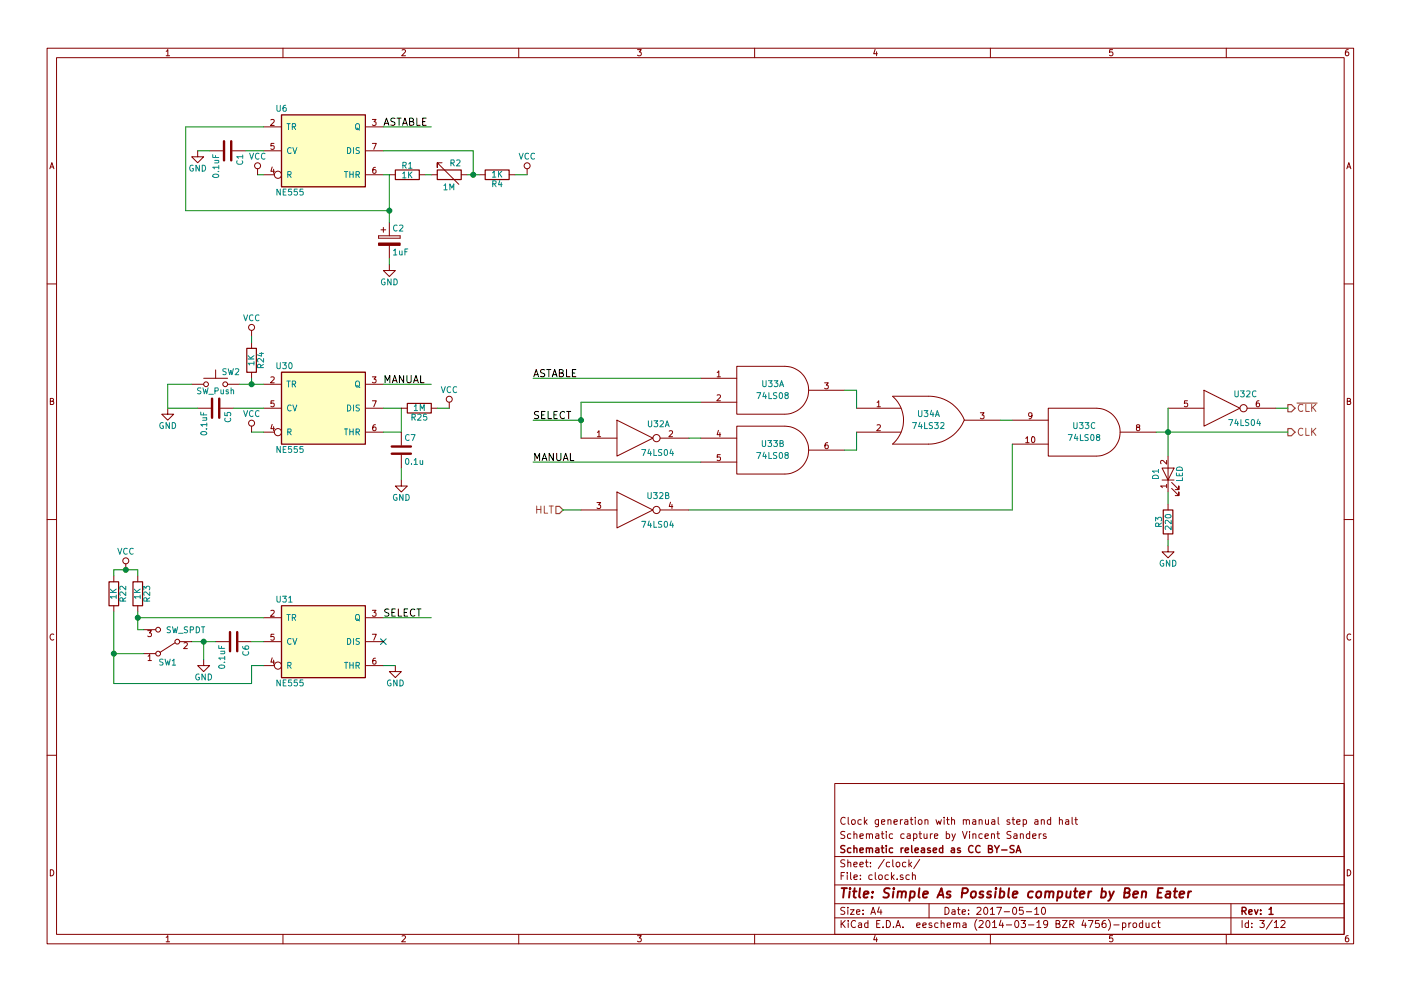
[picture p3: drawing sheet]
EESchema Schematic File Version 2
LIBS:power
LIBS:device
LIBS:transistors
LIBS:conn
LIBS:linear
LIBS:regul
LIBS:74xx
LIBS:cmos4000
LIBS:adc-dac
LIBS:memory
LIBS:xilinx
LIBS:microcontrollers
LIBS:dsp
LIBS:microchip
LIBS:analog_switches
LIBS:motorola
LIBS:texas
LIBS:intel
LIBS:audio
LIBS:interface
LIBS:digital-audio
LIBS:philips
LIBS:display
LIBS:cypress
LIBS:siliconi
LIBS:opto
LIBS:atmel
LIBS:contrib
LIBS:valves
LIBS:switches
LIBS:74xxx
LIBS:28c16
LIBS:sap-be-cache
EELAYER 24 0
EELAYER END
$Descr A4 11693 8268
encoding utf-8
Sheet 3 12
Title "Simple As Possible computer by Ben Eater"
Date "2017-05-10"
Rev "1"
Comp "Schematic released as CC BY-SA"
Comment1 "Schematic capture by Vincent Sanders"
Comment2 "Clock generation with manual step and halt"
Comment3 ""
Comment4 ""
$EndDescr
$Comp
L NE555 U6
U 1 1
P 2700 1250
F 0 "U6" H 2300 1600 50  0000 L CNN
F 1 "NE555" H 2300 900 50  0000 L CNN
F 2 "Housings_DIP:DIP-8_W7.62mm_LongPads" H 2700 1250 50  0001 C CNN
F 3 "" H 2700 1250 50  0000 C CNN
	1    2700 1250
	1    0    0    -1  
$EndComp
$Comp
L R_Variable R2
U 1 1
P 3750 1450
F 0 "R2" V 3850 1350 50  0000 L CNN
F 1 "1M" V 3650 1400 50  0000 L CNN
F 2 "Potentiometers:Potentiometer_Alps-RK16-single" V 3680 1450 50  0001 C CNN
F 3 "" H 3750 1450 50  0000 C CNN
	1    3750 1450
	0    -1   -1   0   
$EndComp
$Comp
L R R1
U 1 1
P 3400 1450
F 0 "R1" V 3480 1450 50  0000 C CNN
F 1 "1K" V 3400 1450 50  0000 C CNN
F 2 "Resistors_THT:Resistor_Horizontal_RM7mm" V 3330 1450 50  0001 C CNN
F 3 "" H 3400 1450 50  0000 C CNN
	1    3400 1450
	0    -1   -1   0   
$EndComp
$Comp
L GND #PWR012
U 1 1
P 3250 2200
F 0 "#PWR012" H 3250 1950 50  0001 C CNN
F 1 "GND" H 3250 2050 50  0000 C CNN
F 2 "" H 3250 2200 50  0000 C CNN
F 3 "" H 3250 2200 50  0000 C CNN
	1    3250 2200
	1    0    0    -1  
$EndComp
$Comp
L CP C2
U 1 1
P 3250 2000
F 0 "C2" H 3275 2100 50  0000 L CNN
F 1 "1uF" H 3275 1900 50  0000 L CNN
F 2 "Capacitors_THT:C_Radial_D5_L11_P2" H 3288 1850 50  0001 C CNN
F 3 "" H 3250 2000 50  0000 C CNN
	1    3250 2000
	1    0    0    -1  
$EndComp
$Comp
L VCC #PWR013
U 1 1
P 4400 1450
F 0 "#PWR013" H 4400 1300 50  0001 C CNN
F 1 "VCC" H 4400 1600 50  0000 C CNN
F 2 "" H 4400 1450 50  0000 C CNN
F 3 "" H 4400 1450 50  0000 C CNN
	1    4400 1450
	1    0    0    -1  
$EndComp
$Comp
L R R4
U 1 1
P 4150 1450
F 0 "R4" V 4230 1450 50  0000 C CNN
F 1 "1K" V 4150 1450 50  0000 C CNN
F 2 "Resistors_THT:Resistor_Horizontal_RM7mm" V 4080 1450 50  0001 C CNN
F 3 "" H 4150 1450 50  0000 C CNN
	1    4150 1450
	0    1    1    0   
$EndComp
Wire Wire Line
	3200 1450 3250 1450
Wire Wire Line
	1550 1750 3250 1750
Wire Wire Line
	3250 1450 3250 1850
Wire Wire Line
	3200 1250 3950 1250
Wire Wire Line
	3550 1450 3600 1450
Wire Wire Line
	3900 1450 4000 1450
Wire Wire Line
	3950 1250 3950 1450
Wire Wire Line
	4300 1450 4400 1450
$Comp
L LED D1
U 1 1
P 9750 3950
F 0 "D1" H 9750 4050 50  0000 C CNN
F 1 "LED" H 9750 3850 50  0000 C CNN
F 2 "LEDs:LED-5MM" H 9750 3950 50  0001 C CNN
F 3 "" H 9750 3950 50  0000 C CNN
	1    9750 3950
	0    -1   -1   0   
$EndComp
$Comp
L R R3
U 1 1
P 9750 4350
F 0 "R3" V 9830 4350 50  0000 C CNN
F 1 "220" V 9750 4350 50  0000 C CNN
F 2 "Resistors_THT:Resistor_Horizontal_RM7mm" V 9680 4350 50  0001 C CNN
F 3 "" H 9750 4350 50  0000 C CNN
	1    9750 4350
	-1   0    0    1   
$EndComp
Wire Wire Line
	3200 1050 3600 1050
Wire Wire Line
	9750 4100 9750 4200
$Comp
L GND #PWR014
U 1 1
P 9750 4550
F 0 "#PWR014" H 9750 4300 50  0001 C CNN
F 1 "GND" H 9750 4400 50  0000 C CNN
F 2 "" H 9750 4550 50  0000 C CNN
F 3 "" H 9750 4550 50  0000 C CNN
	1    9750 4550
	1    0    0    -1  
$EndComp
Wire Wire Line
	9750 4500 9750 4550
Wire Wire Line
	1550 1050 2200 1050
Connection ~ 3250 1750
Wire Wire Line
	3250 2200 3250 2150
$Comp
L GND #PWR015
U 1 1
P 1650 1250
F 0 "#PWR015" H 1650 1000 50  0001 C CNN
F 1 "GND" H 1650 1100 50  0000 C CNN
F 2 "" H 1650 1250 50  0000 C CNN
F 3 "" H 1650 1250 50  0000 C CNN
	1    1650 1250
	1    0    0    -1  
$EndComp
$Comp
L C C1
U 1 1
P 1900 1250
F 0 "C1" H 1925 1350 50  0000 L CNN
F 1 "0.1uF" H 1925 1150 50  0000 L CNN
F 2 "Capacitors_THT:C_Disc_D6_P5" H 1938 1100 50  0001 C CNN
F 3 "" H 1900 1250 50  0000 C CNN
	1    1900 1250
	0    1    1    0   
$EndComp
Wire Wire Line
	2050 1250 2200 1250
Wire Wire Line
	1750 1250 1650 1250
$Comp
L VCC #PWR016
U 1 1
P 2150 1450
F 0 "#PWR016" H 2150 1300 50  0001 C CNN
F 1 "VCC" H 2150 1600 50  0000 C CNN
F 2 "" H 2150 1450 50  0000 C CNN
F 3 "" H 2150 1450 50  0000 C CNN
	1    2150 1450
	1    0    0    -1  
$EndComp
Wire Wire Line
	1550 1050 1550 1750
Text HLabel 10750 3600 2    60   Output ~ 0
CLK
Text HLabel 4700 4250 0    60   Input ~ 0
HLT
Text HLabel 10750 3400 2    60   Output ~ 0
~CLK
$Comp
L NE555 U30
U 1 1
P 2700 3400
F 0 "U30" H 2300 3750 50  0000 L CNN
F 1 "NE555" H 2300 3050 50  0000 L CNN
F 2 "Housings_DIP:DIP-8_W7.62mm_LongPads" H 2700 3400 50  0001 C CNN
F 3 "" H 2700 3400 50  0000 C CNN
	1    2700 3400
	1    0    0    -1  
$EndComp
$Comp
L NE555 U31
U 1 1
P 2700 5350
F 0 "U31" H 2300 5700 50  0000 L CNN
F 1 "NE555" H 2300 5000 50  0000 L CNN
F 2 "Housings_DIP:DIP-8_W7.62mm_LongPads" H 2700 5350 50  0001 C CNN
F 3 "" H 2700 5350 50  0000 C CNN
	1    2700 5350
	1    0    0    -1  
$EndComp
$Comp
L SW_Push SW2
U 1 1
P 1800 3200
F 0 "SW2" H 1850 3300 50  0000 L CNN
F 1 "SW_Push" H 1800 3140 50  0000 C CNN
F 2 "Buttons_Switches_THT:SW_PUSH_6mm_h9.5mm" H 1800 3400 50  0001 C CNN
F 3 "" H 1800 3400 50  0000 C CNN
	1    1800 3200
	1    0    0    -1  
$EndComp
$Comp
L SW_SPDT SW1
U 1 1
P 1400 5350
F 0 "SW1" H 1400 5520 50  0000 C CNN
F 1 "SW_SPDT" H 1250 5250 50  0000 C CNN
F 2 "Buttons_Switches_THT:SW_Micro_SPST" H 1400 5350 50  0001 C CNN
F 3 "" H 1400 5350 50  0000 C CNN
	1    1400 5350
	-1   0    0    1   
$EndComp
$Comp
L GND #PWR017
U 1 1
P 1400 3400
F 0 "#PWR017" H 1400 3150 50  0001 C CNN
F 1 "GND" H 1400 3250 50  0000 C CNN
F 2 "" H 1400 3400 50  0000 C CNN
F 3 "" H 1400 3400 50  0000 C CNN
	1    1400 3400
	1    0    0    -1  
$EndComp
$Comp
L R R24
U 1 1
P 2100 3000
F 0 "R24" V 2180 3000 50  0000 C CNN
F 1 "1K" V 2100 3000 50  0000 C CNN
F 2 "Resistors_THT:Resistor_Horizontal_RM7mm" V 2030 3000 50  0001 C CNN
F 3 "" H 2100 3000 50  0000 C CNN
	1    2100 3000
	1    0    0    -1  
$EndComp
$Comp
L VCC #PWR018
U 1 1
P 2100 2800
F 0 "#PWR018" H 2100 2650 50  0001 C CNN
F 1 "VCC" H 2100 2950 50  0000 C CNN
F 2 "" H 2100 2800 50  0000 C CNN
F 3 "" H 2100 2800 50  0000 C CNN
	1    2100 2800
	1    0    0    -1  
$EndComp
Connection ~ 2100 3200
Wire Wire Line
	1600 3200 1400 3200
Wire Wire Line
	3200 3600 3350 3600
Wire Wire Line
	3350 3600 3350 3400
Wire Wire Line
	3350 3400 3200 3400
$Comp
L R R25
U 1 1
P 3500 3400
F 0 "R25" V 3580 3400 50  0000 C CNN
F 1 "1M" V 3500 3400 50  0000 C CNN
F 2 "Resistors_THT:Resistor_Horizontal_RM7mm" V 3430 3400 50  0001 C CNN
F 3 "" H 3500 3400 50  0000 C CNN
	1    3500 3400
	0    1    1    0   
$EndComp
$Comp
L C C7
U 1 1
P 3350 3750
F 0 "C7" H 3375 3850 50  0000 L CNN
F 1 "0.1u" H 3375 3650 50  0000 L CNN
F 2 "Capacitors_THT:C_Disc_D6_P5" H 3388 3600 50  0001 C CNN
F 3 "" H 3350 3750 50  0000 C CNN
	1    3350 3750
	1    0    0    -1  
$EndComp
$Comp
L GND #PWR019
U 1 1
P 3350 4000
F 0 "#PWR019" H 3350 3750 50  0001 C CNN
F 1 "GND" H 3350 3850 50  0000 C CNN
F 2 "" H 3350 4000 50  0000 C CNN
F 3 "" H 3350 4000 50  0000 C CNN
	1    3350 4000
	1    0    0    -1  
$EndComp
Wire Wire Line
	3350 4000 3350 3900
Wire Wire Line
	2100 3150 2100 3200
Wire Wire Line
	2100 2800 2100 2850
$Comp
L C C5
U 1 1
P 1800 3400
F 0 "C5" H 1825 3500 50  0000 L CNN
F 1 "0.1uF" H 1825 3300 50  0000 L CNN
F 2 "Capacitors_THT:C_Disc_D6_P5" H 1838 3250 50  0001 C CNN
F 3 "" H 1800 3400 50  0000 C CNN
	1    1800 3400
	0    1    1    0   
$EndComp
Wire Wire Line
	1650 3400 1400 3400
Wire Wire Line
	1400 3400 1400 3200
Wire Wire Line
	2000 3200 2200 3200
Wire Wire Line
	2200 3400 1950 3400
$Comp
L VCC #PWR020
U 1 1
P 2100 3600
F 0 "#PWR020" H 2100 3450 50  0001 C CNN
F 1 "VCC" H 2100 3750 50  0000 C CNN
F 2 "" H 2100 3600 50  0000 C CNN
F 3 "" H 2100 3600 50  0000 C CNN
	1    2100 3600
	1    0    0    -1  
$EndComp
Wire Wire Line
	2200 3600 2100 3600
Wire Wire Line
	2200 1450 2150 1450
$Comp
L VCC #PWR021
U 1 1
P 3750 3400
F 0 "#PWR021" H 3750 3250 50  0001 C CNN
F 1 "VCC" H 3750 3550 50  0000 C CNN
F 2 "" H 3750 3400 50  0000 C CNN
F 3 "" H 3750 3400 50  0000 C CNN
	1    3750 3400
	1    0    0    -1  
$EndComp
Wire Wire Line
	3650 3400 3750 3400
$Comp
L GND #PWR022
U 1 1
P 3300 5550
F 0 "#PWR022" H 3300 5300 50  0001 C CNN
F 1 "GND" H 3300 5400 50  0000 C CNN
F 2 "" H 3300 5550 50  0000 C CNN
F 3 "" H 3300 5550 50  0000 C CNN
	1    3300 5550
	1    0    0    -1  
$EndComp
Wire Wire Line
	3200 5550 3300 5550
$Comp
L R R23
U 1 1
P 1150 4950
F 0 "R23" V 1230 4950 50  0000 C CNN
F 1 "1K" V 1150 4950 50  0000 C CNN
F 2 "Resistors_THT:Resistor_Horizontal_RM7mm" V 1080 4950 50  0001 C CNN
F 3 "" H 1150 4950 50  0000 C CNN
	1    1150 4950
	1    0    0    -1  
$EndComp
$Comp
L R R22
U 1 1
P 950 4950
F 0 "R22" V 1030 4950 50  0000 C CNN
F 1 "1K" V 950 4950 50  0000 C CNN
F 2 "Resistors_THT:Resistor_Horizontal_RM7mm" V 880 4950 50  0001 C CNN
F 3 "" H 950 4950 50  0000 C CNN
	1    950  4950
	1    0    0    -1  
$EndComp
$Comp
L VCC #PWR023
U 1 1
P 1050 4750
F 0 "#PWR023" H 1050 4600 50  0001 C CNN
F 1 "VCC" H 1050 4900 50  0000 C CNN
F 2 "" H 1050 4750 50  0000 C CNN
F 3 "" H 1050 4750 50  0000 C CNN
	1    1050 4750
	1    0    0    -1  
$EndComp
$Comp
L GND #PWR024
U 1 1
P 1700 5500
F 0 "#PWR024" H 1700 5250 50  0001 C CNN
F 1 "GND" H 1700 5350 50  0000 C CNN
F 2 "" H 1700 5500 50  0000 C CNN
F 3 "" H 1700 5500 50  0000 C CNN
	1    1700 5500
	1    0    0    -1  
$EndComp
$Comp
L C C6
U 1 1
P 1950 5350
F 0 "C6" H 1975 5450 50  0000 L CNN
F 1 "0.1uF" H 1975 5250 50  0000 L CNN
F 2 "Capacitors_THT:C_Disc_D6_P5" H 1988 5200 50  0001 C CNN
F 3 "" H 1950 5350 50  0000 C CNN
	1    1950 5350
	0    1    1    0   
$EndComp
Wire Wire Line
	2200 5350 2100 5350
Wire Wire Line
	1600 5350 1800 5350
Wire Wire Line
	950  5450 1200 5450
Connection ~ 1700 5350
Wire Wire Line
	950  5100 950  5700
Wire Wire Line
	1700 5350 1700 5500
Wire Wire Line
	3200 3200 3600 3200
Wire Wire Line
	3200 5150 3600 5150
Text Label 3200 3200 0    60   ~ 0
MANUAL
Text Label 3200 5150 0    60   ~ 0
SELECT
Connection ~ 3950 1450
Text Label 3200 1050 0    60   ~ 0
ASTABLE
$Comp
L 74LS04 U32
U 1 1
P 5300 3650
F 0 "U32" H 5495 3765 50  0000 C CNN
F 1 "74LS04" H 5490 3525 50  0000 C CNN
F 2 "Housings_DIP:DIP-14_W7.62mm_LongPads" H 5300 3650 50  0001 C CNN
F 3 "" H 5300 3650 50  0000 C CNN
	1    5300 3650
	1    0    0    -1  
$EndComp
$Comp
L 74LS04 U32
U 3 1
P 10200 3400
F 0 "U32" H 10395 3515 50  0000 C CNN
F 1 "74LS04" H 10390 3275 50  0000 C CNN
F 2 "Housings_DIP:DIP-14_W7.62mm_LongPads" H 10200 3400 50  0001 C CNN
F 3 "" H 10200 3400 50  0000 C CNN
	3    10200 3400
	1    0    0    -1  
$EndComp
$Comp
L 74LS04 U32
U 2 1
P 5300 4250
F 0 "U32" H 5495 4365 50  0000 C CNN
F 1 "74LS04" H 5490 4125 50  0000 C CNN
F 2 "Housings_DIP:DIP-14_W7.62mm_LongPads" H 5300 4250 50  0001 C CNN
F 3 "" H 5300 4250 50  0000 C CNN
	2    5300 4250
	1    0    0    -1  
$EndComp
$Comp
L 74LS08 U33
U 3 1
P 9050 3600
F 0 "U33" H 9050 3650 50  0000 C CNN
F 1 "74LS08" H 9050 3550 50  0000 C CNN
F 2 "Housings_DIP:DIP-14_W7.62mm_LongPads" H 9050 3600 50  0001 C CNN
F 3 "" H 9050 3600 50  0000 C CNN
	3    9050 3600
	1    0    0    -1  
$EndComp
$Comp
L 74LS08 U33
U 1 1
P 6450 3250
F 0 "U33" H 6450 3300 50  0000 C CNN
F 1 "74LS08" H 6450 3200 50  0000 C CNN
F 2 "Housings_DIP:DIP-14_W7.62mm_LongPads" H 6450 3250 50  0001 C CNN
F 3 "" H 6450 3250 50  0000 C CNN
	1    6450 3250
	1    0    0    -1  
$EndComp
$Comp
L 74LS08 U33
U 2 1
P 6450 3750
F 0 "U33" H 6450 3800 50  0000 C CNN
F 1 "74LS08" H 6450 3700 50  0000 C CNN
F 2 "Housings_DIP:DIP-14_W7.62mm_LongPads" H 6450 3750 50  0001 C CNN
F 3 "" H 6450 3750 50  0000 C CNN
	2    6450 3750
	1    0    0    -1  
$EndComp
$Comp
L 74LS32 U34
U 1 1
P 7750 3500
F 0 "U34" H 7750 3550 50  0000 C CNN
F 1 "74LS32" H 7750 3450 50  0000 C CNN
F 2 "Housings_DIP:DIP-14_W7.62mm_LongPads" H 7750 3500 50  0001 C CNN
F 3 "" H 7750 3500 50  0000 C CNN
	1    7750 3500
	1    0    0    -1  
$EndComp
Wire Wire Line
	10750 3400 10650 3400
Wire Wire Line
	9650 3600 10750 3600
Wire Wire Line
	9750 3400 9750 3800
Connection ~ 9750 3600
Wire Wire Line
	8450 3500 8350 3500
Wire Wire Line
	7150 3400 7150 3250
Wire Wire Line
	7150 3250 7050 3250
Wire Wire Line
	7150 3600 7150 3750
Wire Wire Line
	7150 3750 7050 3750
Wire Wire Line
	5850 3650 5750 3650
Wire Wire Line
	5750 4250 8450 4250
Wire Wire Line
	8450 4250 8450 3700
Wire Wire Line
	4700 4250 4850 4250
Wire Wire Line
	5850 3350 4850 3350
Wire Wire Line
	4850 3350 4850 3650
Wire Wire Line
	4450 3500 4850 3500
Connection ~ 4850 3500
Wire Wire Line
	4450 3150 5850 3150
Wire Wire Line
	4450 3850 5850 3850
Text Label 4450 3150 0    60   ~ 0
ASTABLE
Text Label 4450 3500 0    60   ~ 0
SELECT
Text Label 4450 3850 0    60   ~ 0
MANUAL
Connection ~ 950  5450
NoConn ~ 3200 5350
Wire Wire Line
	1150 5150 2200 5150
Wire Wire Line
	950  4750 950  4800
Wire Wire Line
	2200 5550 2100 5550
Wire Wire Line
	2100 5550 2100 5700
Wire Wire Line
	2100 5700 950  5700
Wire Wire Line
	1150 4750 1150 4800
Wire Wire Line
	950  4750 1150 4750
Connection ~ 1050 4750
Wire Wire Line
	1200 5250 1150 5250
Wire Wire Line
	1150 5250 1150 5100
Connection ~ 1150 5150
$EndSCHEMATC
